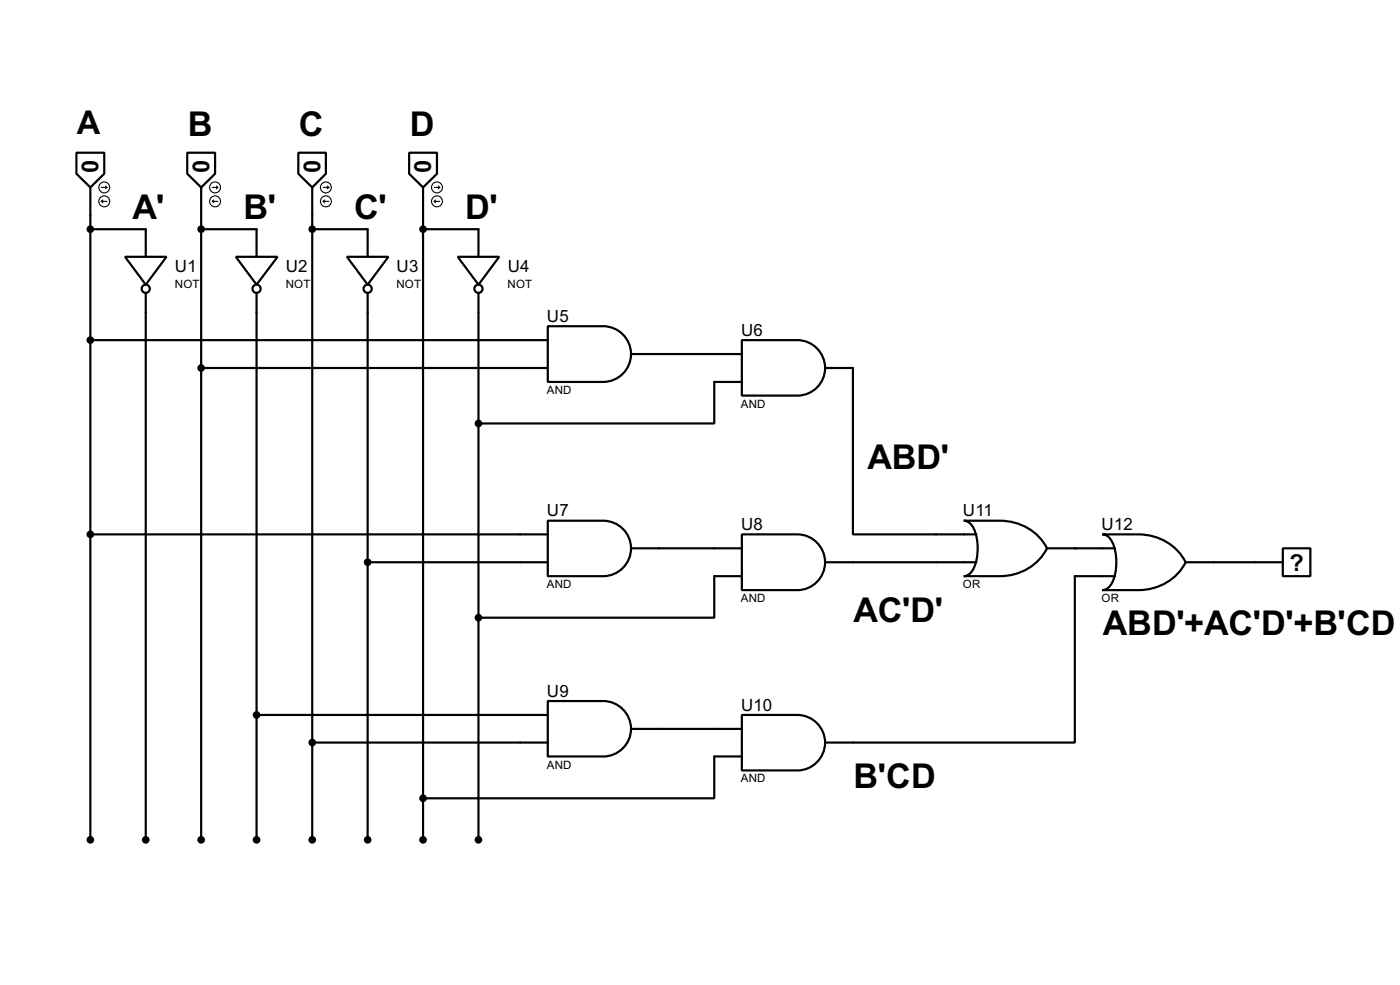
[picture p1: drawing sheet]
<svg xmlns="http://www.w3.org/2000/svg" width="256mm" height="180mm" viewBox="0 0 256 180" stroke-linecap="round" stroke-linejoin="round" font-family="sans-serif">
<g fill="none" stroke="#000" stroke-width=".4">
<path d="M14 28h5.1v3.8l-2.5 2.5-2.6-2.5zM16.6 34.3v119.4M34.3 28h5.1v3.8l-2.5 2.5-2.6-2.5zM36.9 34.3v119.4M54.7 28h5v3.8l-2.5 2.5-2.5-2.5zM57.2 34.3v119.4M75 28h5.1v3.8l-2.6 2.5-2.5-2.5zM77.5 34.3v119.4M16.6 42h10.1v5M22.9 47h7.6l-3.8 5.1zM26.7 53.6v100.1M36.9 42h10.1v5"/>
<path d="M43.2 47h7.7l-3.9 5.1zM47 53.6v100.1M57.2 42h10.2v5M63.6 47h7.6l-3.8 5.1zM67.4 53.6v100.1M77.5 42h10.2v5M83.9 47h7.6l-3.8 5.1zM87.7 53.6v100.1M100.4 59.7h10.1a5.1 5.1 0 0 1 5.1 5.1 5.1 5.1 0 0 1-5.1 5.1h-10.1zM16.6 62.3h83.8M36.9 67.4h63.5M115.6 64.8h20.3"/>
<path d="M135.9 62.3h10.2a5.1 5.1 0 0 1 5.1 5 5.1 5.1 0 0 1-5.1 5.1h-10.2zM135.9 69.9h-5v7.6h-43.2M151.2 67.4h5.1v30.4h22.6M16.6 97.8h83.8M100.4 95.3h10.1a5.1 5.1 0 0 1 5.1 5.1 5.1 5.1 0 0 1-5.1 5.1h-10.1zM135.9 97.8h10.2a5.1 5.1 0 0 1 5.1 5.1 5.1 5.1 0 0 1-5.1 5.1h-10.2zM176.6 95.3h6.6a9.5 9.5 0 0 1 8.6 5.1 9.5 9.5 0 0 1-8.6 5.1h-6.6a2.2 2.2 0 0 0 1.8-1.5 9.2 9.2 0 0 0-.4-7.8l-.9-.8zM202 97.8h6.6a9.6 9.6 0 0 1 8.6 5.1 9.5 9.5 0 0 1-8.6 5.1h-6.6a2.2 2.2 0 0 0 1.8-1.5 9.3 9.3 0 0 0-.4-7.8l-.9-.8zM67.4 102.9h33M115.6 100.4h20.3M135.9 105.5h-5v7.6h-43.2M151.2 102.9h27.7"/>
<path d="M191.8 100.4h12.5M204.3 105.5h-7.4v30.4h-45.7M217.2 102.9h17.8M235 100.4h5.1v5.1h-5.1zM47 130.9h53.4M57.2 135.9h43.2M100.4 128.3h10.1a5.1 5.1 0 0 1 5.1 5.1 5.1 5.1 0 0 1-5.1 5.1h-10.1zM115.6 133.4h20.3M135.9 130.9h10.2a5.1 5.1 0 0 1 5.1 5 5.1 5.1 0 0 1-5.1 5.1h-10.2zM135.9 138.5h-5v7.6h-53.4"/>
<circle cx="26.7" cy="52.9" r=".75"/>
<circle cx="47" cy="52.9" r=".75"/>
<circle cx="67.3" cy="52.9" r=".75"/>
<circle cx="87.6" cy="52.9" r=".75"/>
</g>
<circle cx="196.9" cy="100.4" r=".2" fill="#000"/>
<g fill="none" stroke="#000" stroke-width=".2">
<path d="M18.6 34.3h1M18.6 36.9l.3 .2M18.6 36.9h1M18.9 36.6l-.3 .3M19.4 34.1l.2 .2M19.6 34.3l-.2 .3M38.9 34.3h1M38.9 36.9h1M38.9 36.9l.3 .2M39.2 36.6l-.3 .3M39.7 34.1l.2 .2M39.9 34.3l-.2 .3"/>
<path d="M59.2 34.3h1.1M59.2 36.9h1.1M59.2 36.9l.3 .2M59.5 36.6l-.3 .3M60 34.1l.3 .2M60.3 34.3l-.3 .3M79.6 34.3h1M79.6 36.9h1M79.6 36.9l.2 .2M79.8 36.6l-.2 .3M80.3 34.1l.3 .2M80.6 34.3l-.3 .3"/>
<circle cx="19.1" cy="34.3" r="1"/>
<circle cx="19.1" cy="36.9" r="1"/>
<circle cx="39.4" cy="36.9" r="1"/>
<circle cx="39.4" cy="34.3" r="1"/>
<circle cx="59.7" cy="34.3" r="1"/>
<circle cx="59.7" cy="36.9" r="1"/>
<circle cx="80" cy="34.3" r="1"/>
<circle cx="80" cy="36.9" r="1"/>
</g>
<g fill="#000" stroke="#000" stroke-width=".4">
<circle cx="16.5" cy="42" r=".5"/>
<circle cx="36.8" cy="42" r=".5"/>
<circle cx="57.2" cy="42" r=".5"/>
<circle cx="77.5" cy="42" r=".5"/>
<circle cx="16.5" cy="62.3" r=".5"/>
<circle cx="36.8" cy="67.4" r=".5"/>
<circle cx="87.6" cy="77.5" r=".5"/>
<circle cx="16.5" cy="97.8" r=".5"/>
<circle cx="67.3" cy="102.9" r=".5"/>
<circle cx="87.6" cy="113.1" r=".5"/>
<circle cx="47" cy="130.9" r=".5"/>
<circle cx="57.2" cy="135.9" r=".5"/>
<circle cx="16.5" cy="153.7" r=".5"/>
<circle cx="26.7" cy="153.7" r=".5"/>
<circle cx="36.8" cy="153.7" r=".5"/>
<circle cx="47" cy="153.7" r=".5"/>
<circle cx="57.2" cy="153.7" r=".5"/>
<circle cx="67.3" cy="153.7" r=".5"/>
<circle cx="77.5" cy="153.7" r=".5"/>
<circle cx="77.5" cy="146.1" r=".5"/>
<circle cx="87.6" cy="153.7" r=".5"/>
</g>
<g font-size="7">
<text x="34.4" y="24.9">B</text>
<text x="54.8" y="24.9">C</text>
<text x="75.1" y="24.9">D</text>
<text x="24.3" y="40">A'</text>
<text x="44.6" y="40">B'</text>
<text x="64.9" y="40">C'</text>
<text x="85.2" y="40">D'</text>
<text x="158.9" y="85.8">ABD'</text>
<text x="156.4" y="113.8">AC'D'</text>
<text x="202.1" y="116.3">ABD'+AC'D'+B'CD</text>
<text x="156.4" y="144.2">B'CD</text>
</g>
<text font-size="6.7" x="14.1" y="24.6">A</text>
<g font-size="4.8">
<text x="15" y="29.3" transform="rotate(90 15 29.3)">0</text>
<text x="35.3" y="29.3" transform="rotate(90 35.3 29.3)">0</text>
<text x="55.7" y="29.3" transform="rotate(90 55.7 29.3)">0</text>
<text x="75.9" y="29.4" transform="rotate(90 75.9 29.4)">0</text>
<text x="236.2" y="104.5">?</text>
</g>
<g font-size="3.5">
<text x="32.1" y="49.7">U1</text>
<text x="52.4" y="49.7">U2</text>
<text x="72.7" y="49.7">U3</text>
<text x="93" y="49.7">U4</text>
<text x="100.2" y="58.9">U5</text>
<text x="135.8" y="61.4">U6</text>
<text x="100.2" y="94.5">U7</text>
<text x="176.4" y="94.5">U11</text>
<text x="135.8" y="97">U8</text>
<text x="201.8" y="97">U12</text>
<text x="100.2" y="127.5">U9</text>
<text x="135.8" y="130.1">U10</text>
</g>
<g font-size="2.4">
<text x="32" y="52.6">NOT</text>
<text x="52.3" y="52.6">NOT</text>
<text x="72.6" y="52.6">NOT</text>
<text x="93" y="52.6">NOT</text>
<text x="100.2" y="72.1">AND</text>
<text x="135.7" y="74.6">AND</text>
<text x="100.2" y="107.7">AND</text>
<text x="176.4" y="107.7">OR</text>
<text x="135.7" y="110.2">AND</text>
<text x="201.8" y="110.2">OR</text>
<text x="100.2" y="140.7">AND</text>
<text x="135.7" y="143.2">AND</text>
</g>
</svg>
